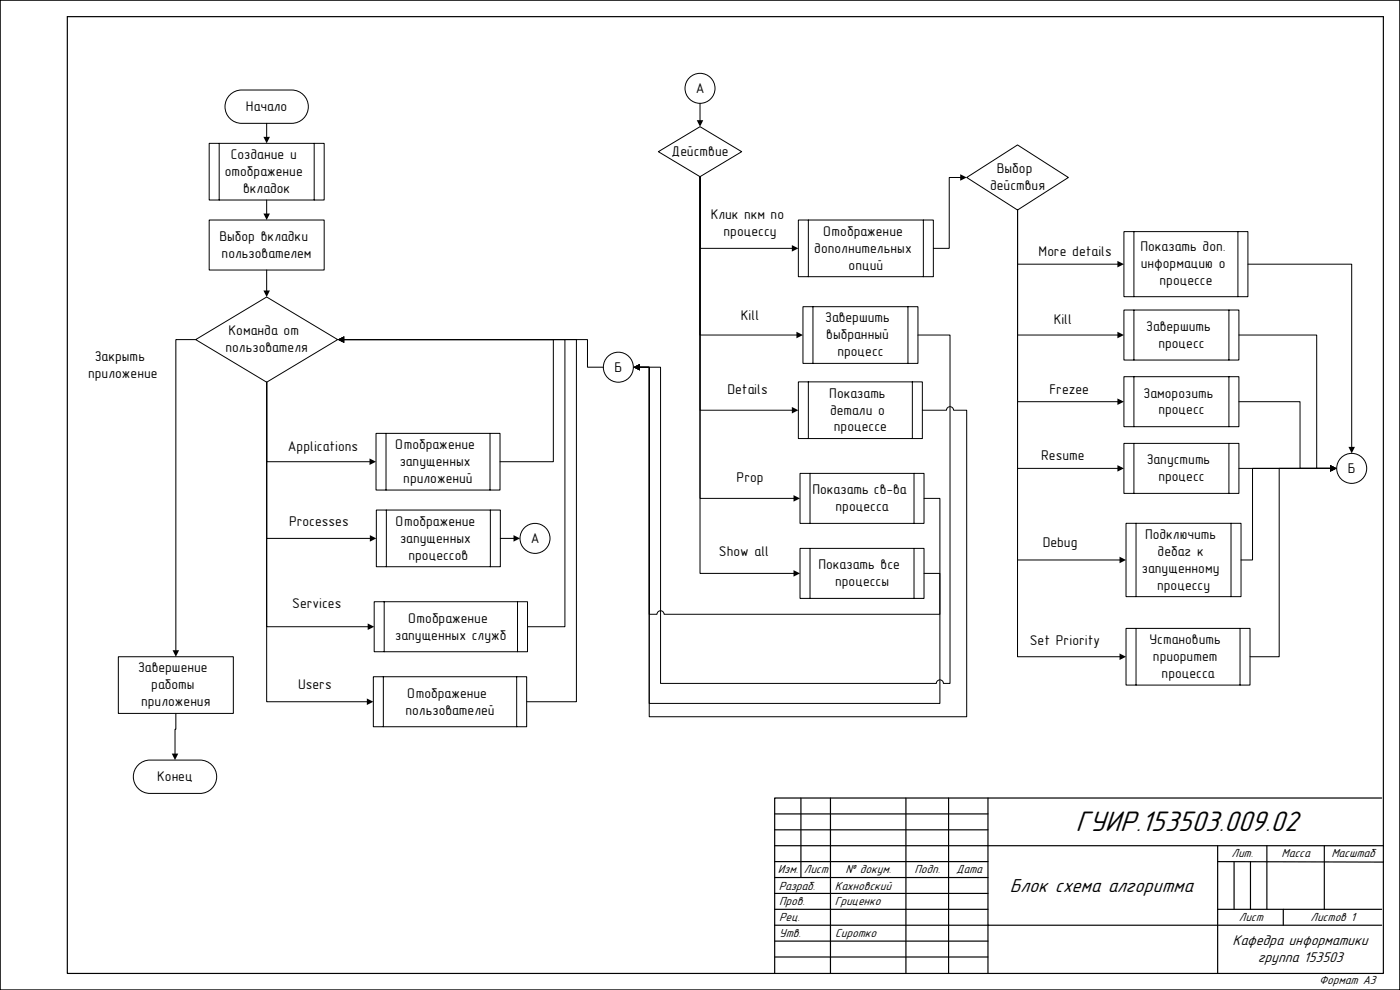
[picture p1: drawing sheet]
<svg xmlns="http://www.w3.org/2000/svg" width="420mm" height="297mm" viewBox="0 0 420 297" stroke-linecap="round" stroke-linejoin="round" font-family="sans-serif">
<path d="M0 0h420v297h-420z" fill="none" stroke="#000" stroke-width=".3"/>
<g fill="none" stroke="#000" stroke-width=".35">
<path d="M0 0h420v297h-420zM20.2 5h394.8v287h-394.8zM240.3 239.4v23.8M249.1 239.4v52.4M271.8 239.4v52.4M284.6 239.4v52.4M296.4 239.4v52.4M414.5 239.4h-182.1v52.4M232.4 253.7h182.6M232.4 244.2h64M232.4 248.9h64M232.4 258.5h64"/>
<path d="M365.3 253.7v38.1M365.3 258.5l49.7 .1M370.2 258.5v14.3M375.1 258.5v14.3M380.1 253.7v19.1M397.3 253.7v19.1M232.4 277.5h182.1M232.4 272.8h64M232.4 263.2h64M232.4 268h64M365.3 272.8h49.2M385 272.8v4.7"/>
<path d="M232.4 282.3h64M232.4 287.1h64"/>
</g>
<path d="M69.3 28.2a5 5 0 0 1 3.2-1.2h15a5 5 0 0 1 5 5 5 5 0 0 1-5 5h-15a5 5 0 0 1-4.7-3.3 5 5 0 0 1 1.5-5.5z" fill-rule="evenodd" fill="#fff"/>
<path d="M69.3 28.2a5 5 0 0 1 3.2-1.2h15a5 5 0 0 1 5 5 5 5 0 0 1-5 5h-15a5 5 0 0 1-4.7-3.3 5 5 0 0 1 1.5-5.5z" fill="none" stroke="#000" stroke-width=".3"/>
<path d="M62.7 43h34.5v17h-34.5z" fill-rule="evenodd" fill="#fff"/>
<path d="M62.7 43h34.6v17h-34.6zM65.8 43v17M94.3 43v17" fill="none" stroke="#000" stroke-width=".3"/>
<path d="M62.7 66h34.5v15h-34.5z" fill-rule="evenodd" fill="#fff"/>
<path d="M62.7 66h34.5v15h-34.5z" fill="none" stroke="#000" stroke-width=".3"/>
<path d="M58.7 101.9l21.3-12.8 21.3 12.8-21.3 12.7z" fill-rule="evenodd" fill="#fff"/>
<path d="M80 37v4.3M80 60v4.3M80 81v6.4M58.7 101.9l21.3-12.8 21.3 12.8-21.3 12.7z" fill="none" stroke="#000" stroke-width=".3"/>
<path d="M79 41.1h2l-1 1.9zM79 64.1h2l-1 1.9zM79 87.1h2l-1 2z" fill="#000"/>
<path d="M112.8 130h37.2v17h-37.2z" fill-rule="evenodd" fill="#fff"/>
<path d="M112.8 130h37.2v17h-37.2zM115.8 130v17M147 130v17" fill="none" stroke="#000" stroke-width=".3"/>
<path d="M112.9 153h37.2v17h-37.2z" fill-rule="evenodd" fill="#fff"/>
<path d="M112.9 153h37.2v17h-37.2zM115.9 153v17M147.1 153v17" fill="none" stroke="#000" stroke-width=".3"/>
<path d="M112.3 180.5h45.9v15h-45.9z" fill-rule="evenodd" fill="#fff"/>
<path d="M80 114.6v23.9h31.1M112.3 180.5h45.9v15h-45.9zM115.2 180.5v15M155.3 180.5v15" fill="none" stroke="#000" stroke-width=".3"/>
<path d="M110.9 137.5l1.9 1-1.9 1z" fill="#000"/>
<path d="M35.5 197h34.5v17h-34.5z" fill-rule="evenodd" fill="#fff"/>
<path d="M35.5 197h34.5v17h-34.5z" fill="none" stroke="#000" stroke-width=".3"/>
<path d="M41.2 229.8a5 5 0 0 1 3.8-1.8h15a5 5 0 0 1 5 5 5 5 0 0 1-5 5h-15a5 5 0 0 1-4.5-2.9 5 5 0 0 1 .7-5.3z" fill-rule="evenodd" fill="#fff"/>
<path d="M150 138.5h16v-36.6h-63h66.5v86.1h-11.3M52.8 214v4.8h-.3v7.5M41.2 229.8a5 5 0 0 1 3.8-1.8h15a5 5 0 0 1 5 5 5 5 0 0 1-5 5h-15a5 5 0 0 1-4.5-2.9 5 5 0 0 1 .7-5.3z" fill="none" stroke="#000" stroke-width=".3"/>
<path d="M101.3 101.9l1.9-1v1.9zM51.5 226.1h2l-1 1.9z" fill="#000"/>
<circle cx="160.5" cy="161.5" r="4.5" fill="#fff"/>
<g fill="none" stroke="#000" stroke-width=".3">
<path d="M150.1 161.5h4.2"/>
<circle cx="160.5" cy="161.5" r="4.5"/>
</g>
<path d="M154.1 160.5l1.9 1-1.9 1z" fill="#000"/>
<circle cx="210" cy="26.5" r="4.5" fill="#fff"/>
<circle cx="210" cy="26.5" r="4.5" fill="none" stroke="#000" stroke-width=".3"/>
<path d="M197.5 45.5l12.5-7.5 12.5 7.5-12.5 7.5z" fill-rule="evenodd" fill="#fff"/>
<path d="M197.5 45.5l12.5-7.5 12.5 7.5-12.5 7.5z" fill="none" stroke="#000" stroke-width=".3"/>
<path d="M239.5 66h40.5v17h-40.5z" fill-rule="evenodd" fill="#fff"/>
<path d="M239.5 66h40.5v17h-40.5zM242.5 66v17M277 66v17" fill="none" stroke="#000" stroke-width=".3"/>
<path d="M240.9 92h34.5v17h-34.5z" fill-rule="evenodd" fill="#fff"/>
<path d="M240.9 92h34.5v17h-34.5zM243.9 92v17M272.4 92v17" fill="none" stroke="#000" stroke-width=".3"/>
<path d="M239.5 114.6h37.2v17h-37.2z" fill-rule="evenodd" fill="#fff"/>
<path d="M210 53v21.5h27.8M210 53v47.5h29.2M210 53v70.1h27.8M239.5 114.6h37.2v17h-37.2zM242.5 114.6v17M273.7 114.6v17" fill="none" stroke="#000" stroke-width=".3"/>
<path d="M237.6 73.5l1.9 1-1.9 1zM238.9 99.5l2 1-2 1zM237.6 122.1l1.9 1-1.9 .9z" fill="#000"/>
<circle cx="185.5" cy="110.1" r="4.5" fill="#fff"/>
<g fill="none" stroke="#000" stroke-width=".3">
<path d="M210 31v5.3M103 101.9h73.2v8.3h4.8M275.4 100.5h9.6v104.5h-2a1.06 1.06 0 0 0-1-1.1 1.06 1.06 0 0 0-1.1 1.1h-82.7v-94.8h-6.5h3.1v104.8h95.2v-91.9h-3.9a1.06 1.06 0 0 0-1.1-1.1 1.06 1.06 0 0 0-1.1 1.1h-7.2"/>
<circle cx="185.5" cy="110.1" r="4.5"/>
</g>
<path d="M209 36.1h2l-1 1.9zM101.3 101.9l1.9-1v1.9zM190 110.2l1.9-1v1.9z" fill="#000"/>
<path d="M290 53.2l15.3-9.7 15.2 9.7-15.2 9.8z" fill-rule="evenodd" fill="#fff"/>
<path d="M290 53.2l15.3-9.7 15.2 9.7-15.2 9.8z" fill="none" stroke="#000" stroke-width=".3"/>
<path d="M337.2 113h34.5v15h-34.5z" fill-rule="evenodd" fill="#fff"/>
<path d="M337.2 113h34.5v15h-34.5zM340.2 113v15M368.7 113v15" fill="none" stroke="#000" stroke-width=".3"/>
<path d="M337.2 133h34.5v15h-34.5z" fill-rule="evenodd" fill="#fff"/>
<path d="M337.2 133h34.5v15h-34.5zM340.2 133v15M368.7 133v15" fill="none" stroke="#000" stroke-width=".3"/>
<path d="M337.8 157h34.5v22h-34.5z" fill-rule="evenodd" fill="#fff"/>
<path d="M337.8 157h34.5v22h-34.5zM340.8 157v22M369.3 157v22" fill="none" stroke="#000" stroke-width=".3"/>
<path d="M337.8 188.5h37.2v17h-37.2z" fill-rule="evenodd" fill="#fff"/>
<path d="M337.8 188.5h37.2v17h-37.2zM340.8 188.5v17M372 188.5v17" fill="none" stroke="#000" stroke-width=".3"/>
<circle cx="405.5" cy="140.5" r="4.5" fill="#fff"/>
<g fill="none" stroke="#000" stroke-width=".3">
<path d="M58.7 101.9h-5.9v93.4M371.7 120.5h18.3v20h9.3M371.7 140.5h27.6M399.3 140.5h-23.5v27.5h-3.5M399.3 140.5h-15.5v56.5h-8.8"/>
<circle cx="405.5" cy="140.5" r="4.5"/>
</g>
<path d="M399.1 139.5l1.9 1-1.9 1zM51.8 195.1h1.9l-.9 1.9z" fill="#000"/>
<path d="M240 142h37.2v15h-37.2z" fill-rule="evenodd" fill="#fff"/>
<path d="M240 142h37.2v15h-37.2zM243 142v15M274.2 142v15" fill="none" stroke="#000" stroke-width=".3"/>
<path d="M240 164.5h37.2v15h-37.2z" fill-rule="evenodd" fill="#fff"/>
<path d="M240 164.5h37.2v15h-37.2zM243 164.5v15M274.2 164.5v15" fill="none" stroke="#000" stroke-width=".3"/>
<path d="M337.2 69.5h37.2v19.5h-37.2z" fill-rule="evenodd" fill="#fff"/>
<path d="M337.2 69.5h37.2v19.5h-37.2zM340.2 69.5v19.5M371.4 69.5v19.5" fill="none" stroke="#000" stroke-width=".3"/>
<path d="M337.2 93h34.5v15h-34.5z" fill-rule="evenodd" fill="#fff"/>
<path d="M374.4 79.2h31.1v55.1M337.2 93h34.5v15h-34.5zM340.2 93v15M368.7 93v15M371.7 100.5h23.3v40h4.3" fill="none" stroke="#000" stroke-width=".3"/>
<path d="M399.1 139.5l1.9 1-1.9 1zM404.5 134.1h2l-1 1.9z" fill="#000"/>
<path d="M112 203h46v15h-46z" fill-rule="evenodd" fill="#fff"/>
<g fill="none" stroke="#000" stroke-width=".3">
<path d="M288.3 53.2h-3.5v21.3h-4.8M305.3 63v16.2h30.2M305.3 63v37.5h30.2M305.3 63v57.5h30.2M305.3 63v77.5h30.2M305.3 63v105h30.8M305.3 63v134h30.8M80 114.6v46.9h31.2M80 114.6v73.4h30.5M80 114.6v95.9h30.3M103 101.9h69.9v108.6h-14.9M238.3 149.5h-28.3v-96.5v119h28.3"/>
<path d="M277.2 149.5h4.8v61.5h-87.2v-100.8h-3.1h3.1v74.1h2.3a1.06 1.06 0 0 1 1.1-1.1 1.06 1.06 0 0 1 1 1.1h82.8v-12.3h-4.8M112 203h46v15h-46zM115 203v15M155 203v15"/>
</g>
<g fill="#000">
<path d="M288.1 52.3l1.9 .9-1.9 1zM335.2 78.3l2 .9-2 1zM335.2 99.5l2 1-2 1zM101.3 101.9l1.9-1v1.9zM190 110.2l1.9-1v1.9zM335.2 119.5l2 1-2 1zM335.2 139.5l2 1-2 1zM238.1 148.5l1.9 1-1.9 1zM111 160.5l1.9 1-1.9 1zM238.1 171l1.9 1-1.9 1zM335.9 167l1.9 1-1.9 .9zM110.3 187l2 1-2 1z"/>
<path d="M335.9 196l1.9 1-1.9 1zM110.1 209.5l1.9 1-1.9 1z"/>
</g>
<text font-size="8.9" x="322.7" y="249.3">ГУИР.153503.009.02</text>
<text font-size="5.9" x="303" y="267.5">Блок схема алгоритма</text>
<g font-size="4.5">
<text x="369.8" y="283.5">Кафедра информатики</text>
<text x="377.3" y="288.6">группа 153503</text>
</g>
<g font-size="4.2">
<text x="208.7" y="27.8">A</text>
<text x="73.8" y="33.3">Начало</text>
<text x="69.2" y="47.7">Создание и</text>
<text x="201.5" y="46.8">Действие</text>
<text x="67.4" y="52.8">отображение</text>
<text x="299" y="52">Выбор</text>
<text x="72.9" y="57.9">вкладок</text>
<text x="297" y="57.1">действия</text>
<text x="213.2" y="65.8">Клик пкм по</text>
<text x="217.1" y="70.9">процессу</text>
<text x="246.9" y="70.7">Отображение</text>
<text x="65.8" y="72.2">Выбор вкладки</text>
<text x="66.5" y="77.3">пользователем</text>
<text x="244.3" y="75.8">дополнительных</text>
<text x="311.6" y="76.7">More details</text>
<text x="342.1" y="75.4">Показать доп.</text>
<text x="254.6" y="80.9">опций</text>
<text x="342.2" y="80.5">информацию о</text>
<text x="347.8" y="85.6">процессе</text>
<text x="68.6" y="100.6">Команда от</text>
<text x="222.3" y="96.1">Kill</text>
<text x="247.6" y="96.7">Завершить</text>
<text x="247.9" y="101.8">выбранный</text>
<text x="316.1" y="97.3">Kill</text>
<text x="343.9" y="99.2">Завершить</text>
<text x="67.6" y="105.7">пользователя</text>
<text x="251.2" y="106.9">процесс</text>
<text x="347.5" y="104.3">процесс</text>
<text x="26.4" y="113.5">приложение</text>
<text x="28.5" y="108.4">Закрыть</text>
<text x="184.4" y="111.4">Б</text>
<text x="218.2" y="118.3">Details</text>
<text x="248.8" y="119.3">Показать</text>
<text x="314.9" y="118.2">Frezee</text>
<text x="343.1" y="119.2">Заморозить</text>
<text x="249" y="124.3">детали о</text>
<text x="347.5" y="124.3">процесс</text>
<text x="250.2" y="129.4">процессе</text>
<text x="86.4" y="135.2">Аpplications</text>
<text x="118.6" y="134.7">Отображение</text>
<text x="312.4" y="137.9">Resume</text>
<text x="119.9" y="139.8">запущенных</text>
<text x="344" y="139.3">Запустить</text>
<text x="404.4" y="141.8">Б</text>
<text x="121" y="144.9">приложений</text>
<text x="221" y="144.7">Prop</text>
<text x="243.7" y="148.3">Показать св-ва</text>
<text x="347.5" y="144.3">процесс</text>
<text x="250.7" y="153.3">процесса</text>
<text x="86.7" y="157.7">Processes</text>
<text x="118.7" y="157.7">Отображение</text>
<text x="343.5" y="161.6">Подключить</text>
<text x="120" y="162.8">запущенных</text>
<text x="122.5" y="167.9">процессов</text>
<text x="159.2" y="162.8">A</text>
<text x="215.7" y="166.9">Show all</text>
<text x="312.8" y="164.2">Debug</text>
<text x="347.3" y="166.7">дебаг к</text>
<text x="245.5" y="170.8">Показать все</text>
<text x="342.6" y="171.8">запущенному</text>
<text x="250.5" y="175.8">процессы</text>
<text x="347.1" y="176.9">процессу</text>
<text x="87.7" y="182.4">Services</text>
<text x="118.6" y="191.8">запущенных служб</text>
<text x="122.4" y="186.8">Отображение</text>
<text x="309" y="193.4">Set Priority</text>
<text x="344.9" y="193.2">Установить</text>
<text x="41.5" y="201.7">Завершение</text>
<text x="345.9" y="198.3">приоритет</text>
<text x="348.5" y="203.4">процесса</text>
<text x="45.4" y="206.8">работы</text>
<text x="89.4" y="206.8">Users</text>
<text x="122.2" y="209.3">Отображение</text>
<text x="42.3" y="211.9">приложения</text>
<text x="121.6" y="214.3">пользователей</text>
<text x="47.2" y="234.3">Конец</text>
</g>
<g font-size="3.7">
<text x="369.5" y="257.2">Лит.</text>
<text x="384.5" y="257.2">Масса</text>
<text x="399.4" y="257.2">Масштаб</text>
<text x="233.3" y="261.9">Изм.</text>
<text x="241.2" y="262">Лист</text>
<text x="253.6" y="261.9">№ докум.</text>
<text x="274.3" y="261.9">Подп.</text>
<text x="286.9" y="261.9">Дата</text>
<text x="233.6" y="267">Разраб.</text>
<text x="250.5" y="267">Кахновский</text>
<text x="233.7" y="271.6">Пров.</text>
<text x="250.4" y="271.5">Гриценко</text>
<text x="233.7" y="276.3">Рец.</text>
<text x="233.8" y="281.2">Утв.</text>
<text x="250.5" y="281.2">Сиротко</text>
<text x="371.7" y="276.4">Лист</text>
<text x="393.2" y="276.3">Листов 1</text>
<text x="395.8" y="295.1">Формат А3</text>
</g>
</svg>
